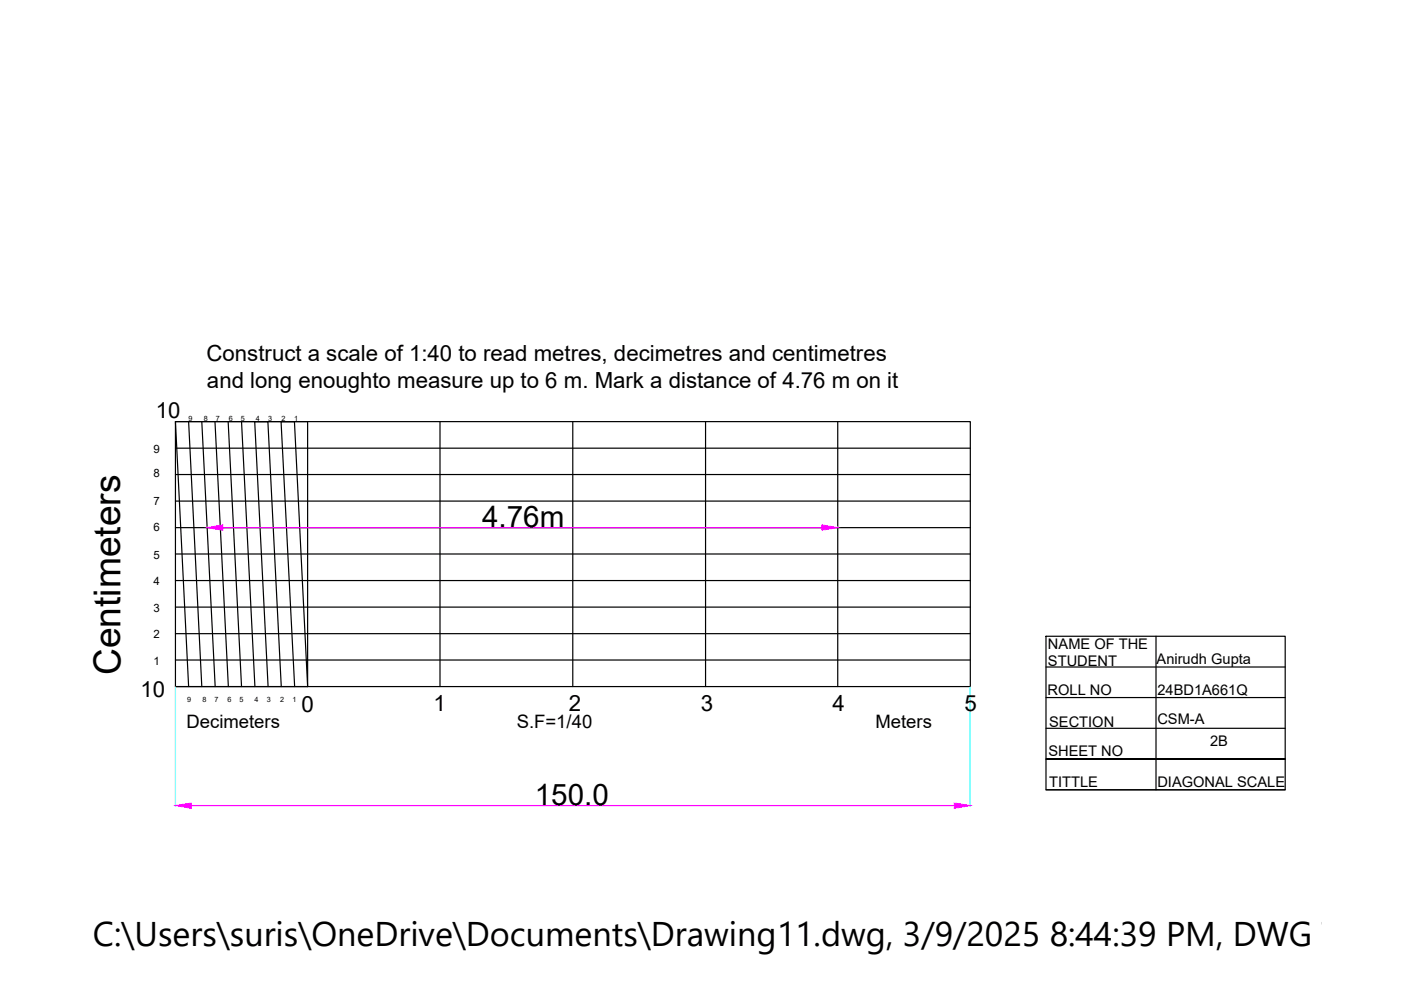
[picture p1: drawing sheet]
<svg xmlns="http://www.w3.org/2000/svg" width="297mm" height="210mm" viewBox="0 0 297 210" stroke-linecap="round" stroke-linejoin="round" font-family="sans-serif">
<!-- layer: 0 -->
<g fill="none" stroke="#000" stroke-width=".25">
<path d="M37.2 89.4h168.5v56.2h-168.5zM37.2 95h168.5M40 89.4l2.8 56.2M42.8 89.4l2.8 56.2M45.6 89.4l2.8 56.2M48.4 89.4l2.8 56.2M51.2 89.4l2.8 56.2M93.3 89.4v56.2M121.4 89.4v56.2M149.6 89.4v56.2M177.6 89.4v56.2M37.2 100.6h168.5"/>
<path d="M37.2 106.2h168.5M37.2 117.5h168.5M37.2 111.9h168.5M37.2 139.9h168.5M37.2 134.4h168.5M37.2 128.7h168.5M37.2 123.1h168.5M221.8 134.9h50.7v32.6h-50.7zM245.1 134.9v32.6M37.2 145.6h28.1M40 145.6l-2.8-56.2h28v56.2l-2.8-56.2h-2.8l2.9 56.2M56.8 145.6l-2.8-56.2h2.8l2.8 56.2"/>
<path d="M221.8 154.4h50.7M221.8 147.9h50.7M221.8 141.4h50.7M221.8 167.5h50.7M272.5 160.9h-50.7h50.7"/>
</g>
<path d="M43.9 111.7v.1M177.6 111.7v.1M37.2 145.7v25.3M205.7 145.7v25.3" fill="none" stroke="#0ff" stroke-width=".25"/>
<path d="M47.3 111.9h127M40.5 170.8h161.8" fill="none" stroke="#f0f" stroke-width=".25"/>
<g fill="#f0f" stroke="#f0f" stroke-width=".21">
<path d="M37.2 170.8l3.3-.5v1.1z"/>
<path d="M202.3 170.3l3.4 .5-3.4 .6z"/>
<path d="M43.9 111.9l3.4-.6v1.1z"/>
<path d="M174.3 111.3l3.3 .6-3.3 .5z"/>
</g>
<text font-size="7.9" x="25.6" y="143.2" transform="rotate(-90 25.6 143.2)">Centimeters</text>
<text font-size="7.3" x="19.7" y="200.6">C:\Users\suris\OneDrive\Documents\Drawing11.dwg, 3/9/2025 8:44:39 PM, DWG To PD</text>
<g font-size="6.3">
<text x="102.2" y="111.7">4.76m</text>
<text x="113.4" y="170.6">150.0</text>
</g>
<g font-size="4.7">
<text x="43.8" y="76.6">Construct a scale of 1:40 to read metres, decimetres and centimetres</text>
<text x="43.9" y="82.3">and long enoughto measure up to 6 m. Mark a distance of 4.76 m on it</text>
<text x="33" y="88.7">10</text>
<text x="29.8" y="147.8">10</text>
<text x="63.9" y="150.9">0</text>
<text x="91.9" y="150.8">1</text>
<text x="120.6" y="150.8">2</text>
<text x="148.6" y="150.8">3</text>
<text x="176.5" y="150.8">4</text>
<text x="204.5" y="150.7">5</text>
</g>
<g font-size="3.9">
<text x="39.5" y="154.2">Decimeters</text>
<text x="109.6" y="154.2">S.F=1/40</text>
<text x="185.6" y="154.2">Meters</text>
</g>
<g font-size="3.1">
<text x="222.2" y="137.6">NAME OF THE</text>
<text x="222.2" y="141.2">STUDENT</text>
<text x="245.2" y="140.8">Anirudh Gupta</text>
<text x="222.1" y="147.3">ROLL NO</text>
<text x="245.4" y="147.3">24BD1A661Q</text>
<text x="222.4" y="154.2">SECTION</text>
<text x="245.4" y="153.5">CSM-A</text>
<text x="222.3" y="160.3">SHEET NO</text>
<text x="256.6" y="158.2">2B</text>
<text x="222.4" y="166.8">TITTLE</text>
<text x="245.4" y="166.9">DIAGONAL SCALE</text>
</g>
<g font-size="2.4">
<text x="32.5" y="96">9</text>
<text x="32.5" y="101.2">8</text>
<text x="32.5" y="107">7</text>
<text x="32.5" y="112.6">6</text>
<text x="32.5" y="118.6">5</text>
<text x="32.5" y="124">4</text>
<text x="32.5" y="129.7">3</text>
<text x="32.5" y="135.3">2</text>
<text x="32.5" y="140.9">1</text>
</g>
<g font-size="1.5">
<text x="40" y="89.4">9</text>
<text x="43.2" y="89.4">8</text>
<text x="45.8" y="89.4">7</text>
<text x="48.5" y="89.4">6</text>
<text x="51.1" y="89.4">5</text>
<text x="54.3" y="89.4">4</text>
<text x="56.8" y="89.4">3</text>
<text x="59.7" y="89.4">2</text>
<text x="62.3" y="89.3">1</text>
<text x="39.7" y="148.8">9</text>
<text x="42.9" y="148.8">8</text>
<text x="45.5" y="148.8">7</text>
<text x="48.2" y="148.8">6</text>
<text x="50.8" y="148.8">5</text>
<text x="54" y="148.8">4</text>
<text x="56.5" y="148.8">3</text>
<text x="59.4" y="148.8">2</text>
<text x="62" y="148.8">1</text>
</g>
</svg>
